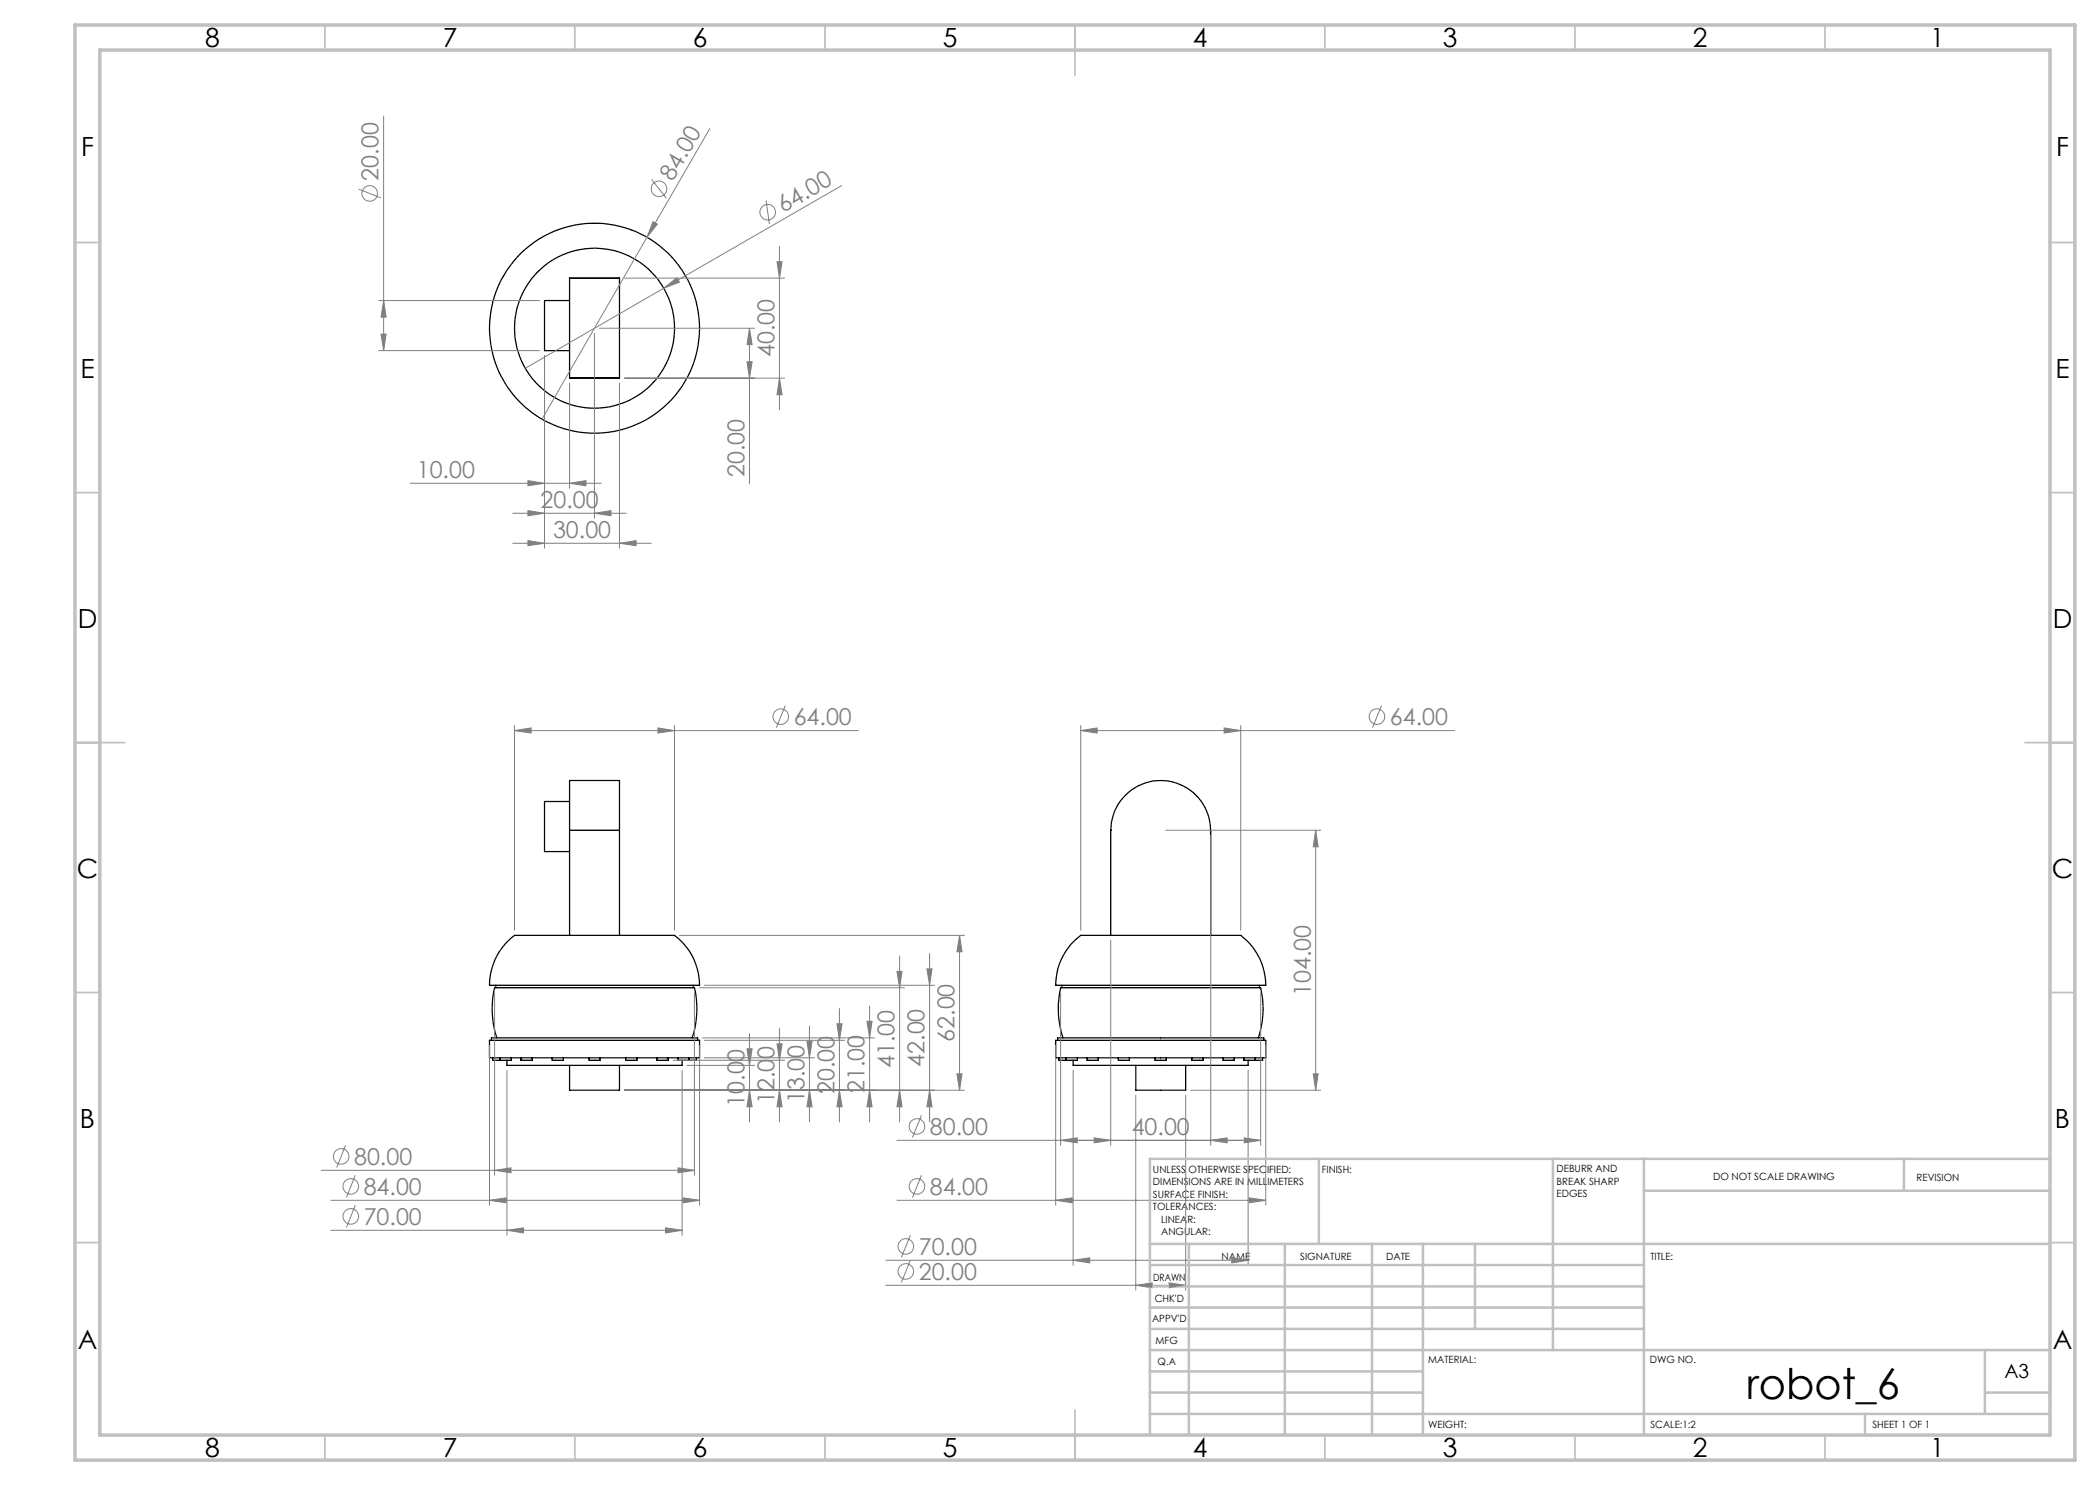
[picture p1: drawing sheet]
<svg xmlns="http://www.w3.org/2000/svg" width="420mm" height="297mm" viewBox="0 0 420 297" stroke-linecap="round" stroke-linejoin="round" font-family="sans-serif">
<g fill="none" stroke="#000" stroke-width=".25">
<path d="M113.9 55.7v19.9M113.9 55.6v.1M113.9 55.6h10M123.9 55.7v19.9M123.9 55.6v.1M113.9 60.1h-5v10h5M113.9 75.6h10M113.9 166v-9.9h10v9.9M113.9 160.3h-5v10h5M113.9 166v21.1M113.9 166h10M123.9 166v21.1"/>
<path d="M99.2 197.1v.5M101.6 188.2l1.3-1.1h31.8a11.8 11.8 0 0 1 5.2 9.1v.9h-42a12.4 12.4 0 0 1 3.7-8.9zM138.6 197.1v.5M212.4 197.1v.5M214.2 188.9l1.9-1.8h31.9a12 12 0 0 1 5.1 10h-41.9a11.7 11.7 0 0 1 3-8.2zM222.1 187.1v-21.1a10 10 0 0 1 10-9.9 10 10 0 0 1 10 9.9v21.1M251.9 197.1v.5M97.9 208.1h42v3.5h-42zM98.3 208.1v-.5h41.2v.5M98.5 211.6v.5h1.5M99.4 207.6a18.6 18.6 0 0 1-.5-10h39.9a9.9 9.9 0 0 1 .6 4.4l-.1 1.2a16 16 0 0 1-.9 4.4M100 211.6v.5"/>
<path d="M101.4 212.1v1h35v-1M102.2 211.6v.5h-2.2M104.2 211.6v.5h2.2v-.5M110.4 211.6v.5h2.3v-.5M113.9 213.1v4.9h10v-4.9M117.8 211.6v.5h2.2v-.5M125.1 211.6v.5h2.3v-.5M131.4 211.6v.5h2.2v-.5M135.6 211.6v.5h2.2M137.8 211.6v.5M139.3 211.6v.5h-1.5M211.1 208.1h42.1v3.5h-42.1z"/>
<path d="M211.5 208.1v-.5h41.3v.5M211.8 211.6v.5h1.4M212.6 207.6a18.5 18.5 0 0 1-.4-10h39.9a17.7 17.7 0 0 1-.4 10M213.2 211.6v.5M214.6 212.1v1h35v-1M215.5 211.6v.5h-2.3M217.4 211.6v.5h2.2v-.5M223.7 211.6v.5h2.2v-.5M227.2 213.1v4.9h9.9v-4.9M231 211.6v.5h2.3v-.5M238.4 211.6v.5h2.2v-.5M244.6 211.6v.5h2.3v-.5"/>
<path d="M248.8 211.6v.5h2.2M251 211.6v.5M252.5 211.6v.5h-1.5"/>
<circle cx="118.9" cy="65.6" r="16"/>
<circle cx="118.9" cy="65.7" r="21"/>
</g>
<g fill="none" stroke="#808080" stroke-width=".2">
<path d="M71.7 37.8l4.5 1.8M76.7 23.2v46.9M130.3 35.9l3 3.7M142 25.7l-12.6 21.7M168.3 37.1l-35.5 20.5M124.9 55.6h32M129.4 47.4l-21 36.4M130.6 44.3l.9 .5-2.1 2.6zM132.8 57.6l2.6-2 .5 .8zM132.8 57.6l-27.7 16.1M153.2 40.1l.7 4.7M155.4 52.3h1l-.5 3.3z"/>
<path d="M155.9 49.3v32.7M75.7 60.1h32.2M75.7 70.1h32.2M76.2 66.8h1l-.5 3.3zM76.7 60.1l.5 3.3h-1zM108.9 71.1v38.5M113.9 76.6v21M118.9 66.6v37M119.9 65.6h31M123.9 76.6v33M124.9 75.6h32M149.4 72.4h1l-.5 3.2z"/>
<path d="M149.9 65.6l.5 3.3h-1zM149.9 65.6v31.2M155.9 75.6l.5 3.3h-1zM82.1 96.7h38.2M105.6 96.1l3.3 .6-3.3 .5zM113.9 96.7l3.3-.6v1.1zM102.6 102.7h22.6M102.6 108.7h27.6M105.6 102.1l3.3 .6-3.3 .4zM105.6 108.1l3.3 .6-3.3 .4zM118.9 102.7l3.3-.6v1zM123.9 108.7l3.3-.6v1z"/>
<path d="M102.9 146.1l3.3-.5v1zM102.9 145.1v41M102.9 146.1h68.8M131.6 145.6l3.3 .5-3.3 .5zM134.9 145.1v41M157.1 141.1l-1.8 4.5M216.1 146.1l3.3-.5v1zM216.1 146.1h74.8M216.1 145.1v41M244.8 145.6l3.3 .5-3.3 .5zM248.1 145.1v41M276.3 141.1l-1.8 4.5"/>
<path d="M233.2 166h30.9M242.1 167.1v62M263.1 166l.5 3.4h-1zM263.1 166v52M98.9 198.6v36.5M135.9 187.1h57M138.9 198.6v36.5M139.9 197.6h41M140.9 197.1h46M179.4 194.3h1l-.5 3.3zM179.9 191.2v33.2M185.4 193.8h1l-.5 3.3z"/>
<path d="M185.9 190.7v33.7M191.9 187.1l.5 3.3h-1zM191.9 187.1v30.9M212.1 198.6v30.5M222.1 188.1v41M252.1 198.6v30.5M97.9 209.1v31.9M101.4 214.1v32.9M124.9 218h68M134.7 212.1h22.2M136.4 214.1v32.9M137.4 213.1h13.5"/>
<path d="M139.9 209.1v31.9M140.5 207.6h34.4M140.9 211.6h22M140.9 208.1h28M149.4 209.8h1l-.5 3.3zM149.9 218l.5 3.4h-1zM149.9 206.7v17.7M155.4 208.8h1l-.5 3.3zM155.9 218l.5 3.4h-1zM155.9 205.7v18.7M161.4 208.3h1l-.5 3.3zM161.9 218l.5 3.4h-1z"/>
<path d="M161.9 205.2v19.2M167.4 204.7h1l-.5 3.4zM167.9 218l.5 3.4h-1zM167.9 201.7v22.7M173.4 204.3h1l-.5 3.3zM173.9 218l.5 3.4h-1zM173.9 201.2v23.2M179.9 218l.5 3.4h-1zM185.9 218l.5 3.4h-1zM191.4 214.8h1l-.5 3.2zM211.1 209.1v31.9M214.6 214.1v39"/>
<path d="M227.2 219.1v39M237.1 219.1v39M238.1 218h26M249.6 214.1v39M253.2 209.1v31.9M262.6 214.8h1l-.5 3.2zM64.2 234.1h74.7M69.1 229.1l-1.8 4.4M71 235.1l-1.7 4.4M98.9 234.1l3.3-.5v1zM135.6 233.6l3.3 .5-3.3 .5zM136.6 239.6l3.3 .5-3.3 .5z"/>
<path d="M179.4 228.1h72.7M184.3 223.1l-1.8 4.4M184.3 235.1l-1.8 4.4M212.1 228.1l3.3-.5v1zM218.8 227.6l3.3 .5-3.3 .5zM242.1 228.1l3.3-.5v1zM248.8 227.6l3.3 .5-3.3 .5zM249.8 239.6l3.4 .5-3.4 .5zM66.1 246.1h70.3M66.1 240.1h73.8M71 241l-1.7 4.5M97.9 240.1l3.3-.5v1z"/>
<path d="M101.4 246.1l3.3-.5v1zM133.1 245.6l3.3 .5-3.3 .5zM177.2 257.1h59.9M177.2 252.1h72.4M179.4 240.1h73.8M182.1 252.1l-1.8 4.4M182.1 247l-1.8 4.5M211.1 240.1l3.4-.5v1zM214.6 252.1l3.3-.5v1zM227.2 257.1l3.2-.5v1zM233.8 256.6l3.3 .5-3.3 .5zM246.3 251.6l3.3 .5-3.3 .5z"/>
<circle cx="73.9" cy="38.7" r="1.56"/>
<circle cx="131.8" cy="37.8" r="1.55"/>
<circle cx="153.5" cy="42.4" r="1.55"/>
<circle cx="156.2" cy="143.3" r="1.55"/>
<circle cx="275.4" cy="143.3" r="1.55"/>
<circle cx="68.2" cy="231.3" r="1.56"/>
<circle cx="70.2" cy="237.3" r="1.56"/>
<circle cx="183.4" cy="225.3" r="1.56"/>
<circle cx="183.4" cy="237.3" r="1.56"/>
<circle cx="70.2" cy="243.3" r="1.56"/>
<circle cx="181.2" cy="249.3" r="1.56"/>
<circle cx="181.2" cy="254.3" r="1.56"/>
</g>
<g fill="none" stroke="#c0c0c0" stroke-width=".35">
<path d="M65 5v5M115 5v5M165 5v5M215 5v10M265 5v5M315 5v5M365 5v5M15 48.5h5M410 48.5h5M15 98.5h5M410 98.5h5M15 148.5h10"/>
<path d="M405 148.5h10M15 198.5h5M410 198.5h5M15 248.5h5M410 248.5h5M65 287v5M115 287v5M165 287v5M215 282v10M265 287v5M315 287v5M365 287v5"/>
</g>
<g fill="none" stroke="#c0c0c0" stroke-width=".5">
<path d="M263.8 231.8v17M310.6 231.8v38.2M328.8 231.8v55.2M328.8 238.2h81.2M380.8 231.8v6.4M410 231.8h-180v55.2M230 248.8h180M230 257.3h98.8M230 253h98.8M237.8 248.8v38.2M257 248.8v38.2M274.4 248.8v38.2"/>
<path d="M284.6 248.8v38.2M295 248.8v17M230 265.8h98.8M230 261.5h98.8M230 278.5h54.6M230 274.3h54.6M230 270h180M397 278.5h13M397 270v12.8M230 282.8h180M373 282.8v4.2"/>
</g>
<path d="M15 5h400v287h-400zM20 10h390v277h-390z" fill="none" stroke="#c0c0c0" stroke-width=".7"/>
<g fill="#808080">
<path d="M132.8 57.6l2.6-2 .5 .8z"/>
<path d="M130.6 44.3l.9 .5-2.1 2.6z"/>
<path d="M133.1 245.6l3.3 .5-3.3 .5zM101.4 246.1l3.3-.5v1zM136.6 239.6l3.3 .5-3.3 .5zM97.9 240.1l3.3-.5v1z"/>
<path d="M102.9 146.1l3.3-.5v1zM131.6 145.6l3.3 .5-3.3 .5zM105.6 102.1l3.3 .6-3.3 .4zM118.9 102.7l3.3-.6v1zM105.6 108.1l3.3 .6-3.3 .4zM123.9 108.7l3.3-.6v1zM218.8 227.6l3.3 .5-3.3 .5zM242.1 228.1l3.3-.5v1zM227.2 257.1l3.2-.5v1zM233.8 256.6l3.3 .5-3.3 .5zM216.1 146.1l3.3-.5v1zM244.8 145.6l3.3 .5-3.3 .5zM214.6 252.1l3.3-.5v1zM246.3 251.6l3.3 .5-3.3 .5zM212.1 228.1l3.3-.5v1zM248.8 227.6l3.3 .5-3.3 .5zM211.1 240.1l3.4-.5v1zM249.8 239.6l3.4 .5-3.4 .5z"/>
<path d="M98.9 234.1l3.3-.5v1zM135.6 233.6l3.3 .5-3.3 .5z"/>
<path d="M105.6 96.1l3.3 .6-3.3 .5zM113.9 96.7l3.3-.6v1.1z"/>
<path d="M149.9 218l.5 3.4h-1zM149.4 209.8h1l-.5 3.3zM155.9 218l.5 3.4h-1zM155.4 208.8h1l-.5 3.3zM161.9 218l.5 3.4h-1zM161.4 208.3h1l-.5 3.3zM167.9 218l.5 3.4h-1zM167.4 204.7h1l-.5 3.4zM173.9 218l.5 3.4h-1zM173.4 204.3h1l-.5 3.3zM185.9 218l.5 3.4h-1zM185.4 193.8h1l-.5 3.3zM191.4 214.8h1l-.5 3.2zM191.9 187.1l.5 3.3h-1zM149.4 72.4h1l-.5 3.2zM149.9 65.6l.5 3.3h-1zM155.9 75.6l.5 3.3h-1zM155.4 52.3h1l-.5 3.3zM262.6 214.8h1l-.5 3.2zM263.1 166l.5 3.4h-1z"/>
<path d="M179.9 218l.5 3.4h-1zM179.4 194.3h1l-.5 3.3z"/>
<path d="M76.7 60.1l.5 3.3h-1zM76.2 66.8h1l-.5 3.3z"/>
</g>
<text font-size="8.5" x="349.3" y="279.7">robot_6</text>
<g font-size="5.3">
<text x="41" y="9.5">8</text>
<text x="88.5" y="9.5">7</text>
<text x="138.5" y="9.5">6</text>
<text x="188.5" y="9.5">5</text>
<text x="238.5" y="9.5">4</text>
<text x="288.5" y="9.5">3</text>
<text x="338.5" y="9.5">2</text>
<text x="386" y="9.5">1</text>
<text x="16.2" y="31.2">F</text>
<text x="411.2" y="31.2">F</text>
<text x="16.1" y="75.5">E</text>
<text x="411.1" y="75.5">E</text>
<text x="15.5" y="125.5">D</text>
<text x="410.5" y="125.5">D</text>
<text x="15.4" y="175.5">C</text>
<text x="410.4" y="175.5">C</text>
<text x="16" y="225.5">B</text>
<text x="411" y="225.5">B</text>
<text x="15.5" y="269.7">A</text>
<text x="410.5" y="269.7">A</text>
<text x="41" y="291.5">8</text>
<text x="88.5" y="291.5">7</text>
<text x="138.5" y="291.5">6</text>
<text x="188.5" y="291.5">5</text>
<text x="238.5" y="291.5">4</text>
<text x="288.5" y="291.5">3</text>
<text x="338.5" y="291.5">2</text>
<text x="386" y="291.5">1</text>
</g>
<g font-size="4.7" fill="#808080">
<text x="75.7" y="36.1" transform="rotate(-90 75.7 36.1)">20.00</text>
<text x="134.6" y="36.4" transform="rotate(-60 134.6 36.4)">84.00</text>
<text x="156.6" y="42.6" transform="rotate(-30 156.6 42.6)">64.00</text>
<text x="154.9" y="71.4" transform="rotate(-90 154.9 71.4)">40.00</text>
<text x="83.4" y="95.6">10.00</text>
<text x="148.9" y="95.4" transform="rotate(-90 148.9 95.4)">20.00</text>
<text x="108.1" y="101.6">20.00</text>
<text x="110.6" y="107.6">30.00</text>
<text x="158.7" y="145">64.00</text>
<text x="278" y="145">64.00</text>
<text x="262.1" y="199.2" transform="rotate(-90 262.1 199.2)">104.00</text>
<text x="190.9" y="208.4" transform="rotate(-90 190.9 208.4)">62.00</text>
<text x="178.9" y="213.6" transform="rotate(-90 178.9 213.6)">41.00</text>
<text x="184.9" y="213.4" transform="rotate(-90 184.9 213.4)">42.00</text>
<text x="148.9" y="221.4" transform="rotate(-90 148.9 221.4)">10.00</text>
<text x="154.9" y="220.9" transform="rotate(-90 154.9 220.9)">12.00</text>
<text x="160.9" y="220.6" transform="rotate(-90 160.9 220.6)">13.00</text>
<text x="166.9" y="218.9" transform="rotate(-90 166.9 218.9)">20.00</text>
<text x="172.9" y="218.6" transform="rotate(-90 172.9 218.6)">21.00</text>
<text x="186" y="227">80.00</text>
<text x="226.3" y="227">40.00</text>
<text x="70.8" y="233">80.00</text>
<text x="72.7" y="239">84.00</text>
<text x="186" y="239">84.00</text>
<text x="72.7" y="245">70.00</text>
<text x="183.8" y="251">70.00</text>
<text x="183.8" y="256">20.00</text>
</g>
<text font-size="3.9" x="400.9" y="275.5">A3</text>
<g font-size="2">
<text x="230.6" y="234.6">UNLESS OTHERWISE SPECIFIED:</text>
<text x="230.6" y="237.1">DIMENSIONS ARE IN MILLIMETERS</text>
<text x="230.6" y="239.6">SURFACE FINISH:</text>
<text x="264.4" y="234.6">FINISH:</text>
<text x="311.3" y="234.5">DEBURR AND</text>
<text x="311.3" y="237">BREAK SHARP</text>
<text x="311.3" y="239.5">EDGES</text>
<text x="342.6" y="236">DO NOT SCALE DRAWING</text>
<text x="383.3" y="236.2">REVISION</text>
<text x="230.6" y="242.1">TOLERANCES:</text>
<text x="232.2" y="244.6">LINEAR:</text>
<text x="232.2" y="247.1">ANGULAR:</text>
<text x="244.3" y="252">NAME</text>
<text x="260" y="251.9">SIGNATURE</text>
<text x="277.2" y="251.9">DATE</text>
<text x="330.1" y="251.9">TITLE:</text>
<text x="230.6" y="256.1">DRAWN</text>
<text x="230.9" y="260.3">CHK'D</text>
<text x="230.4" y="264.4">APPV'D</text>
<text x="231.1" y="268.8">MFG</text>
<text x="231.5" y="273">Q.A</text>
<text x="285.6" y="272.5">MATERIAL:</text>
<text x="330" y="272.5">DWG NO.</text>
<text x="285.6" y="285.5">WEIGHT:</text>
<text x="330.1" y="285.6">SCALE:1:2</text>
<text x="374.5" y="285.6">SHEET 1 OF 1</text>
</g>
</svg>
